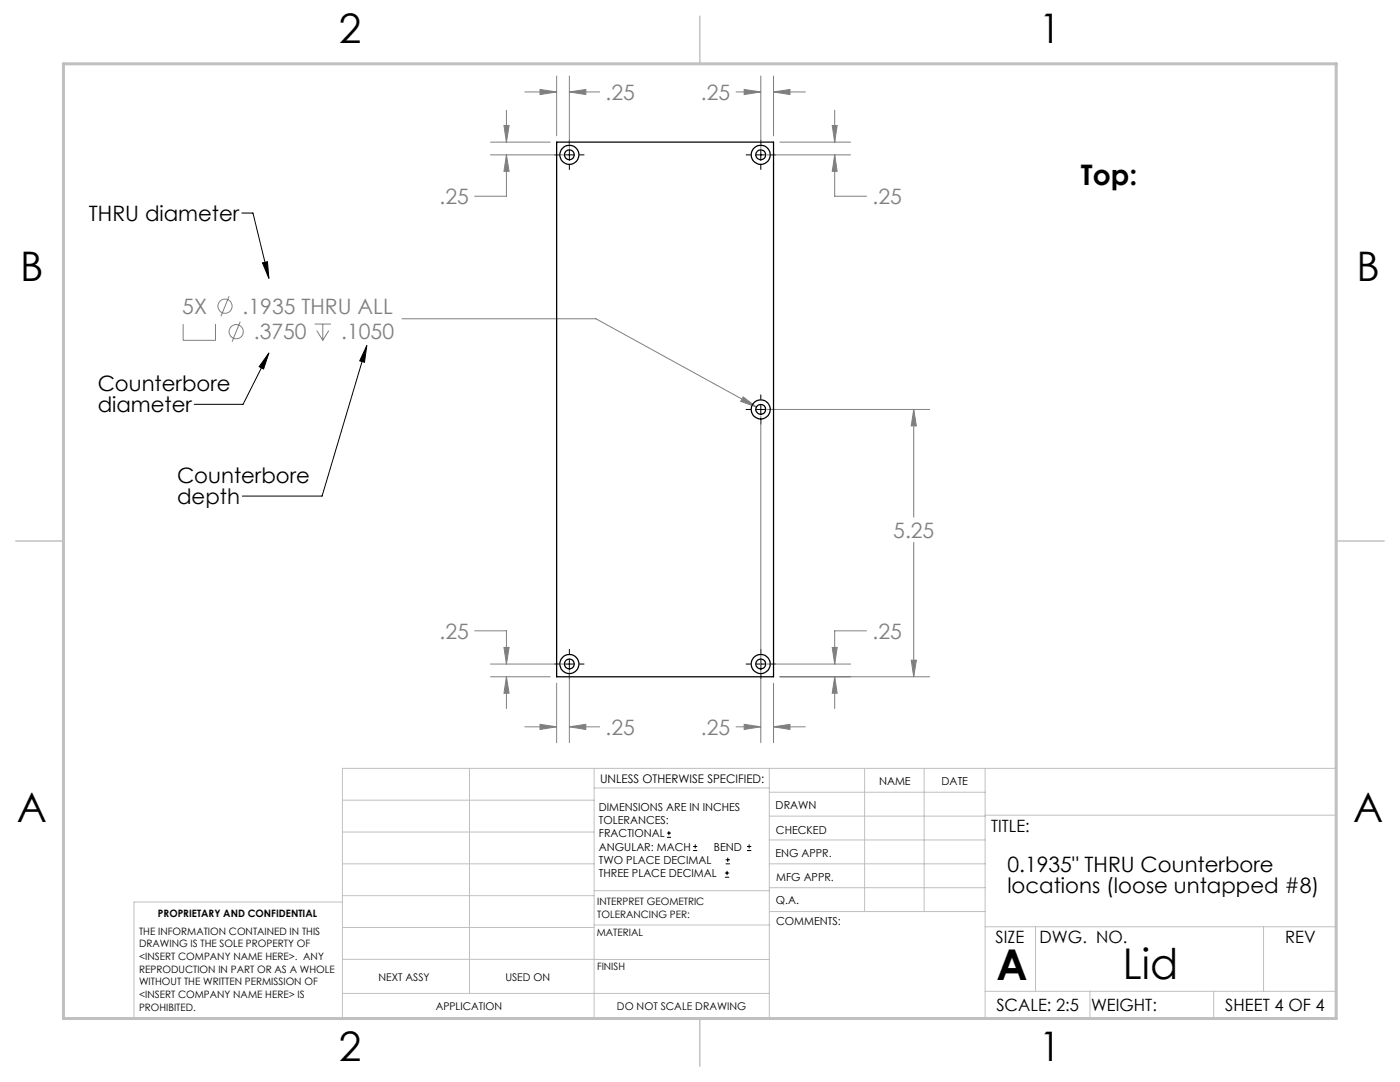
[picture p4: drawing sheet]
<svg xmlns="http://www.w3.org/2000/svg" width="279mm" height="216mm" viewBox="0 0 279 216" stroke-linecap="round" stroke-linejoin="round" font-family="sans-serif">
<g fill="none" stroke="#808080" stroke-width=".2">
<path d="M104.7 18.3h6.4M107.8 17.9l3.3 .4-3.3 .6zM111.1 15.2v11.9M113.6 18.3h6.1M113.6 15.2v14.4M113.6 18.3l3.3-.4v1zM146.9 18.3h4.9M148.5 17.9l3.3 .4-3.3 .6zM151.8 15.2v14.4M154.4 15.2v11.9M154.4 18.3h6.3M154.4 18.3l3.3-.4v1z"/>
<path d="M97.9 30.9h14.5M97.9 28.4h11.9M100.6 25h1l-.5 3.4zM101.1 30.9v8.3h-6.4M101.1 22v6.4M101.1 30.9l.5 3.3h-1zM153.1 30.9h16.7M155.6 28.4h14.2M166.1 25h1l-.5 3.4zM166.6 30.9v8.3h6.3M166.6 22v6.4M166.6 30.9l.5 3.3h-1z"/>
<path d="M45.7 59.1l-1.6 4M36.5 64.7v3.2h6.5v-3.2M47.9 64.2l-1.6 4M62.8 64.7h3.2M63.2 66l1.2 1.9M64.4 64.7v3.2M65.6 66l-1.2 1.9M80.2 63.6h38.7l32.1 17.6M148.3 79.2l2.7 2-3.2-1.1zM151.8 83v65.2M153.1 81.7h32.4M182.4 81.7v21.5"/>
<path d="M182.4 81.7l.5 3.3h-1zM182.4 108.2v26.8M94.7 125.9h6.4v6.6M97.9 135h11.9M97.9 132.5h14.5M100.6 129.2h1l-.5 3.3zM101.1 135v6.4M101.1 135l.5 3.3h-1zM111.1 136.3v11.9M113.6 133.8v14.4M153.1 132.5h16.7M154.4 136.3v11.9"/>
<path d="M155.6 135h29.9M166.1 129.2h1l-.5 3.3zM166.6 135v6.4M166.6 135l.5 3.3h-1zM172.9 125.9h-6.3v6.6M181.9 131.7h1l-.5 3.3zM104.7 145h6.4M107.8 144.5l3.3 .5-3.3 .6zM113.6 145h6.1M113.6 145l3.3-.5v1.1zM146.9 145h4.9M148.5 144.5l3.3 .5-3.3 .6z"/>
<path d="M154.4 145h6.3M154.4 145l3.3-.5v1.1z"/>
<circle cx="44.9" cy="61.1" r="1.42"/>
<circle cx="47.1" cy="66.2" r="1.41"/>
</g>
<g fill="none" stroke="#000" stroke-width=".2">
<path d="M110.7 30.9h.9M112.6 30.9h2.1M113.6 28v.9M113.6 29.9v2M113.6 32.9v.9M115.6 30.9h1M148.9 30.9h.9M150.8 30.9h2M151.8 28v.9M151.8 29.9v2M151.8 32.9v.9M153.8 30.9h.9"/>
<path d="M48.3 42.5h2.2l3.2 13M52.4 52.5l1-.3 .3 3.3zM53.7 70.4l-1.1 3.2-.9-.4zM53.7 70.4l-5.2 10.3h-9.7M73.2 69l-8.9 30h-15.9M73.2 69l-.5 3.3-.9-.3zM151.8 78.8v.9M148.9 81.7h.9M150.8 81.7h2M151.8 80.7v2M151.8 83.7v.9M153.8 81.7h.9"/>
<path d="M110.7 132.5h.9M112.6 132.5h2.1M113.6 129.6v.9M113.6 131.5v2M113.6 134.5v.9M115.6 132.5h1M148.9 132.5h.9M150.8 132.5h2M151.8 129.6v.9M151.8 131.5v2M151.8 134.5v.9M153.8 132.5h.9"/>
<path d="M133.1 167.1h.8M133.1 166.2h.8M133.5 165.8v.9M138.3 169.7h.8M138.3 168.9h.8M138.7 168.5v.8M144.7 175h.8M144.7 174.2h.8M144.8 172.4h.9M144.8 171.6h.9M145.1 173.8v.8M145.2 171.1v.9"/>
<path d="M149.1 169.7h.8M149.1 168.9h.8M149.5 168.5v.8"/>
</g>
<g fill="none" stroke="#c0c0c0" stroke-width=".2">
<path d="M68.3 159.7h50.3M93.7 153.3v44.9M118.6 153.3v49.9M118.6 157.2h34.9M153.5 153.3v49.9M153.5 158.1h43.1M172.5 153.3v28.6M184.4 153.3v28.6M196.6 153.3v49.9M68.3 180h-41.6v23.2h240v-49.9h-198.4v49.9M68.3 178.7h50.3M68.3 172.4h50.3"/>
<path d="M68.3 166h50.3M118.6 177.7h35M153.5 167.6h43.1M153.5 162.8h43.1M153.5 172.4h43.1M153.5 177.1h43.1M196.6 162.7h70.1M68.3 198.2h85.2M68.3 191.4l85.2 .1M68.3 185.1h50.3M118.6 184.6h35M153.6 181.9h43"/>
<path d="M196.6 197.8h70.1M196.6 184.9h70.1M206.7 184.9v12.9M217.5 197.8v5.4M242.2 197.8v5.4M252.2 184.9v12.9"/>
</g>
<path d="M139.7 3.2v9.5M3.1 107.9h9.6M266.7 107.9h9.5M139.7 203.2v9.6" fill="none" stroke="#c0c0c0" stroke-width=".3"/>
<path d="M12.7 12.7h254v190.5h-254z" fill="none" stroke="#c0c0c0" stroke-width=".6"/>
<path d="M52.4 52.5l1-.3 .3 3.3zM53.7 70.4l-1.1 3.2-.9-.4zM73.2 69l-.5 3.3-.9-.3z" fill="#000"/>
<path d="M166.6 30.9l.5 3.3h-1zM166.1 25h1l-.5 3.4zM154.4 18.3l3.3-.4v1zM148.5 17.9l3.3 .4-3.3 .6zM101.1 30.9l.5 3.3h-1zM100.6 25h1l-.5 3.4zM113.6 18.3l3.3-.4v1zM107.8 17.9l3.3 .4-3.3 .6zM166.6 135l.5 3.3h-1zM166.1 129.2h1l-.5 3.3zM100.6 129.2h1l-.5 3.3zM101.1 135l.5 3.3h-1zM107.8 144.5l3.3 .5-3.3 .6zM113.6 145l3.3-.5v1.1zM148.3 79.2l-.5 .9 3.2 1.1zM154.4 145l3.3-.5v1.1zM148.5 144.5l3.3 .5-3.3 .6zM181.9 131.7h1l-.5 3.3zM182.4 81.7l.5 3.3h-1z" fill="#808080"/>
<g fill="none" stroke="#000" stroke-width=".25">
<path d="M111.1 28.4h43.3v106.6h-43.3z"/>
<circle cx="113.6" cy="30.9" r=".99"/>
<circle cx="113.6" cy="30.9" r="1.91"/>
<circle cx="151.8" cy="30.9" r="1.9"/>
<circle cx="151.8" cy="30.9" r=".99"/>
<circle cx="151.8" cy="81.7" r="1.9"/>
<circle cx="151.8" cy="81.7" r=".99"/>
<circle cx="113.6" cy="132.5" r=".99"/>
<circle cx="113.6" cy="132.5" r="1.91"/>
<circle cx="151.8" cy="132.5" r="1.9"/>
<circle cx="151.8" cy="132.5" r=".99"/>
</g>
<g font-size="8.5">
<text x="198.9" y="195.5">A</text>
<text x="224.1" y="195.4">Lid</text>
</g>
<g font-size="8.1">
<text x="67.6" y="8.5">2</text>
<text x="207.3" y="8.5">1</text>
<text x="4" y="56.2">B</text>
<text x="270.7" y="56.2">B</text>
<text x="3.3" y="164.1">A</text>
<text x="270" y="164.1">A</text>
<text x="67.6" y="211.7">2</text>
<text x="207.3" y="211.7">1</text>
</g>
<text font-size="5.6" x="215.7" y="37">Top:</text>
<g font-size="4.2" fill="#808080">
<text x="120.8" y="19.9">.25</text>
<text x="139.9" y="19.9">.25</text>
<text x="87.7" y="40.7">.25</text>
<text x="174.1" y="40.7">.25</text>
<text x="36.4" y="62.6">5X</text>
<text x="48.4" y="62.6">.1935 THRU ALL</text>
<text x="50.7" y="67.7">.3750</text>
<text x="68.1" y="67.7">.1050</text>
<text x="178.3" y="107.3">5.25</text>
<text x="87.7" y="127.5">.25</text>
<text x="174.1" y="127.5">.25</text>
<text x="120.8" y="146.6">.25</text>
<text x="139.9" y="146.6">.25</text>
</g>
<g font-size="4.2">
<text x="17.7" y="44.1">THRU diameter</text>
<text x="19.5" y="78.1">Counterbore</text>
<text x="19.5" y="82.3">diameter</text>
<text x="35.3" y="96.4">Counterbore</text>
<text x="35.3" y="100.6">depth</text>
<text x="201.1" y="174">0.1935&quot; THRU Counterbore</text>
<text x="201.1" y="178.2">locations (loose untapped #8)</text>
</g>
<g font-size="3.4">
<text x="197.8" y="166">TITLE:</text>
<text x="198.7" y="188.1">SIZE</text>
<text x="207.5" y="188.1">DWG. NO.</text>
<text x="256.5" y="188.2">REV</text>
<text x="198.8" y="201.7">SCALE: 2:5</text>
<text x="217.7" y="201.8">WEIGHT:</text>
<text x="244.5" y="201.7">SHEET 4 OF 4</text>
</g>
<text font-size="2.4" x="119.8" y="156.2">UNLESS OTHERWISE SPECIFIED:</text>
<g font-size="2.2">
<text x="119.5" y="161.8">DIMENSIONS ARE IN INCHES</text>
<text x="154.8" y="161.4">DRAWN</text>
<text x="175.4" y="156.6">NAME</text>
<text x="187.9" y="156.7">DATE</text>
<text x="119.5" y="164.4">TOLERANCES:</text>
<text x="119.5" y="167.1">FRACTIONAL</text>
<text x="154.9" y="166.3">CHECKED</text>
<text x="119.5" y="169.7">ANGULAR: MACH</text>
<text x="119.5" y="172.4">TWO PLACE DECIMAL</text>
<text x="142.5" y="169.7">BEND</text>
<text x="154.8" y="171">ENG APPR.</text>
<text x="119.5" y="175">THREE PLACE DECIMAL</text>
<text x="154.9" y="175.7">MFG APPR.</text>
<text x="154.9" y="180.4">Q.A.</text>
<text x="154.9" y="184.6">COMMENTS:</text>
</g>
<g font-size="2.1">
<text x="75.5" y="195.7">NEXT ASSY</text>
<text x="100.9" y="195.7">USED ON</text>
<text x="86.9" y="201.5">APPLICATION</text>
<text x="123.1" y="201.6">DO NOT SCALE DRAWING</text>
</g>
<g font-size="2">
<text x="31.5" y="182.9">PROPRIETARY AND CONFIDENTIAL</text>
<text x="119.2" y="180.6">INTERPRET GEOMETRIC</text>
<text x="119.2" y="183.1">TOLERANCING PER:</text>
<text x="27.8" y="186.5">THE INFORMATION CONTAINED IN THIS</text>
<text x="27.8" y="189">DRAWING IS THE SOLE PROPERTY OF</text>
<text x="27.8" y="191.6">&lt;INSERT COMPANY NAME HERE&gt;. ANY</text>
<text x="119.1" y="186.7">MATERIAL</text>
<text x="27.8" y="194.1">REPRODUCTION IN PART OR AS A WHOLE</text>
<text x="27.8" y="196.6">WITHOUT THE WRITTEN PERMISSION OF</text>
<text x="119.1" y="193.5">FINISH</text>
<text x="27.8" y="199.1">&lt;INSERT COMPANY NAME HERE&gt; IS</text>
<text x="27.8" y="201.7">PROHIBITED.</text>
</g>
</svg>
